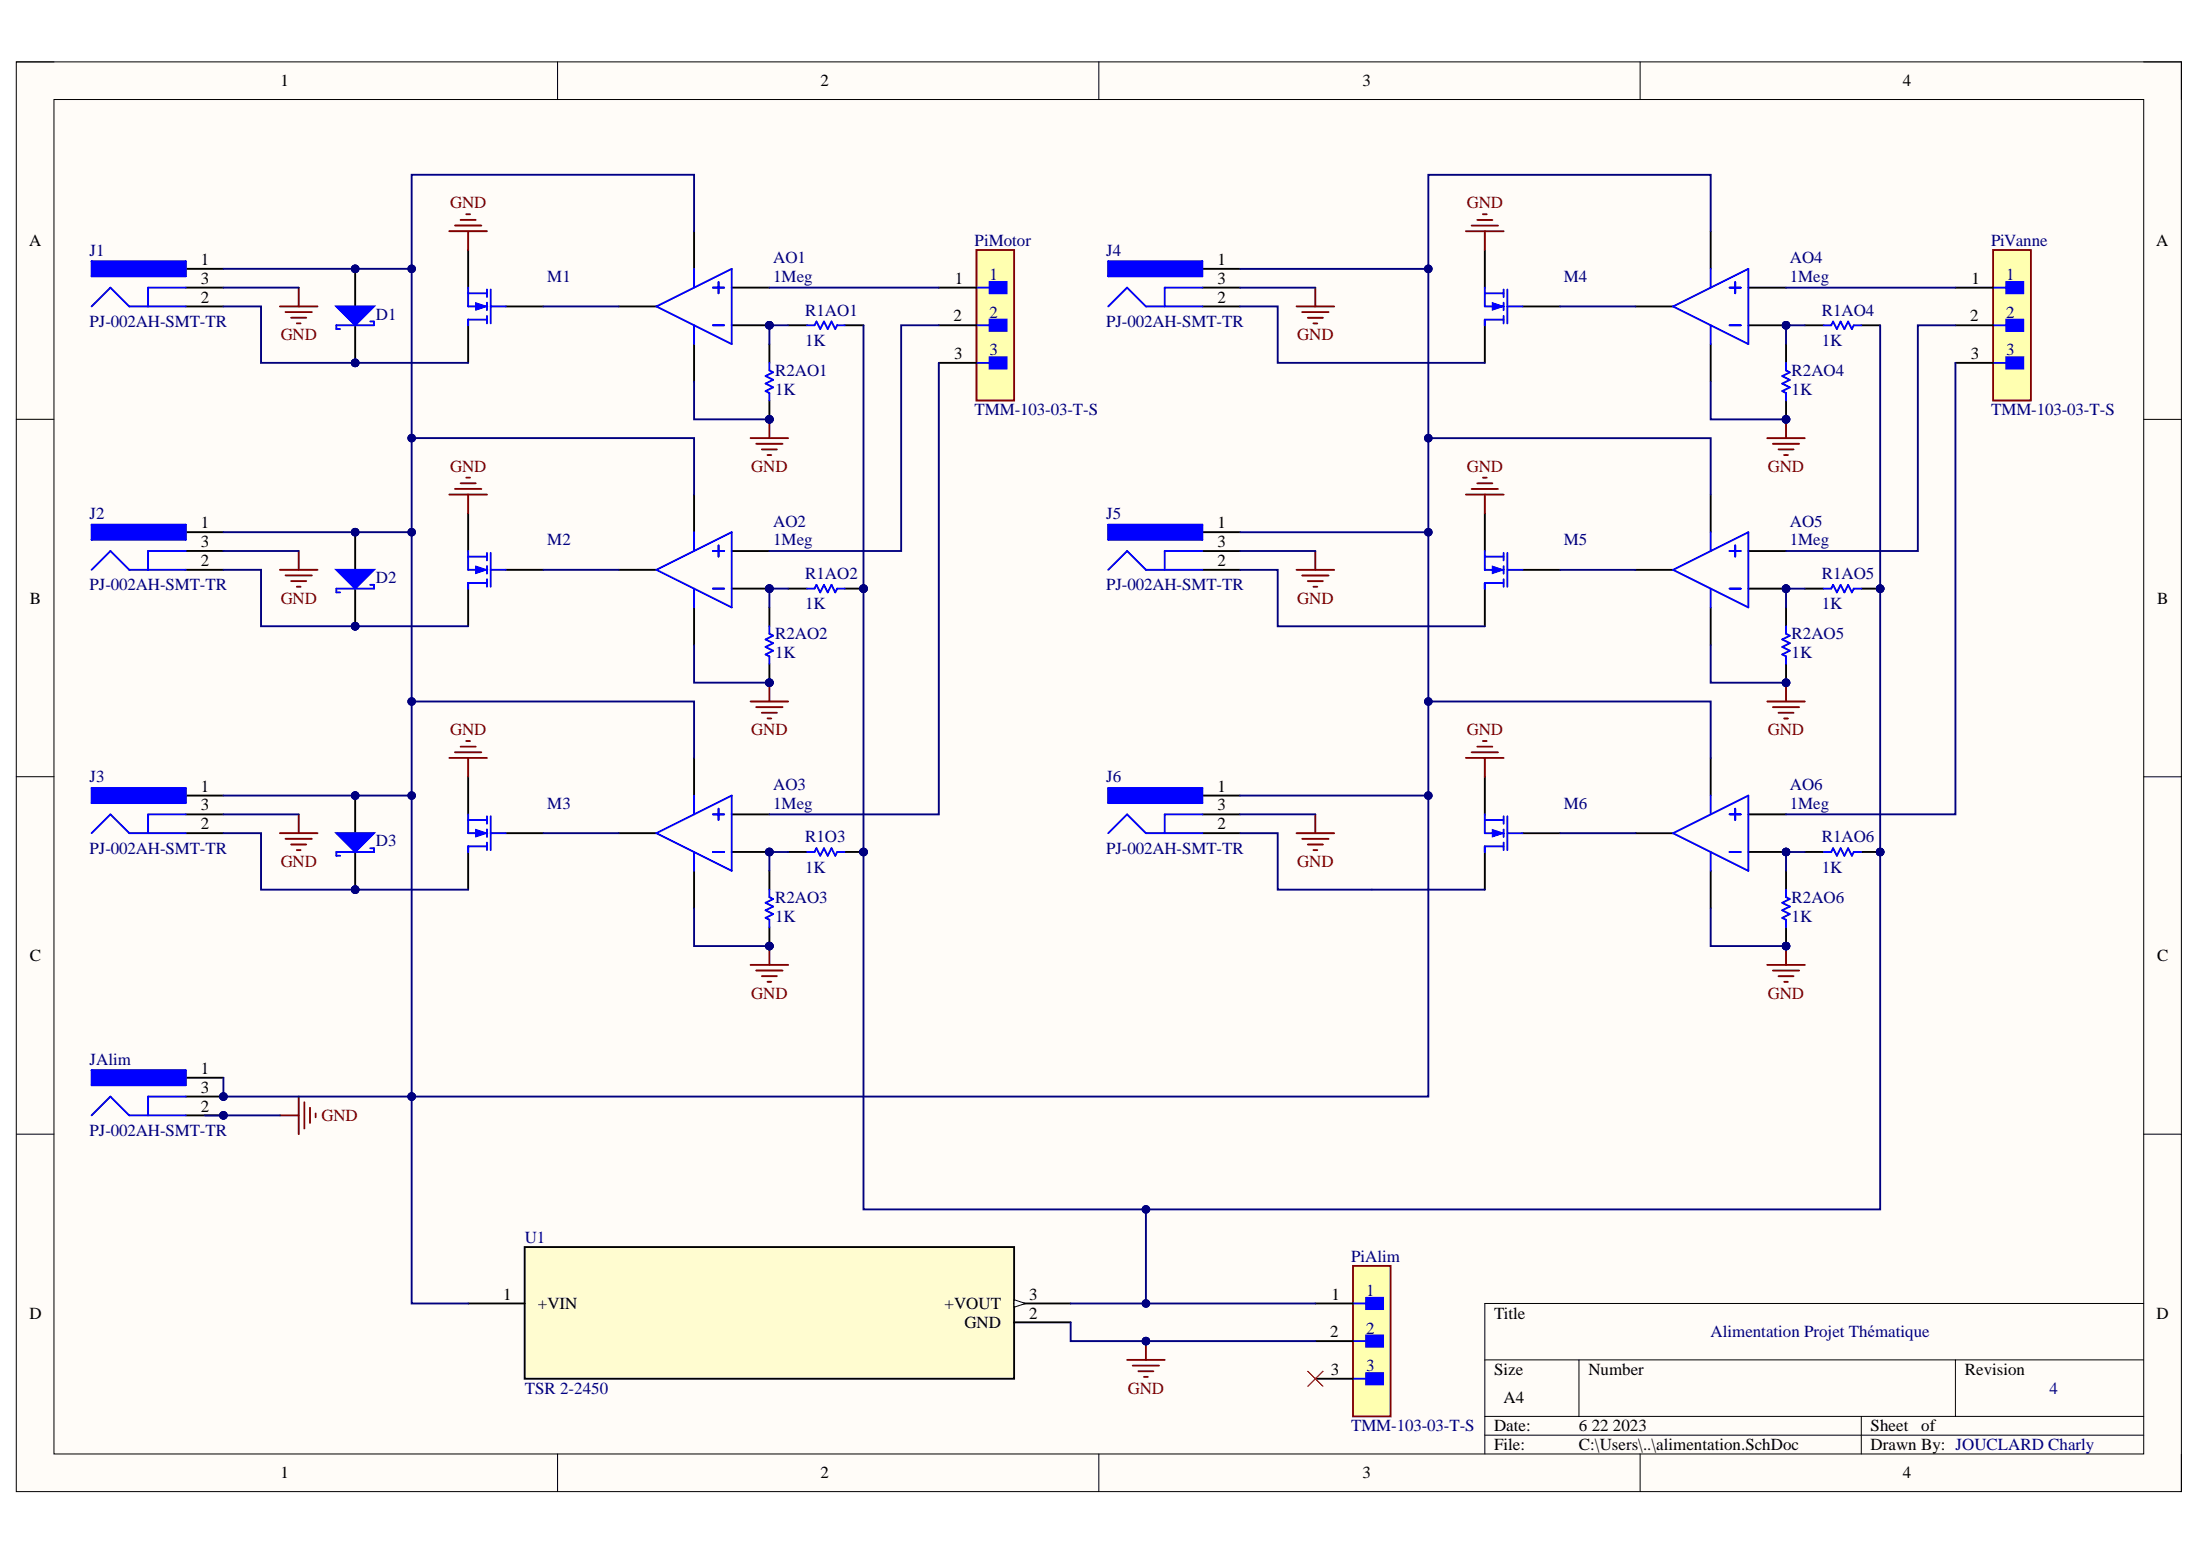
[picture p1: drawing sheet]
# Altium schematic sheet alimentation.SchDoc: Alimentation
size A4; Date: 26.04.2023; Revision: 1; SheetNumber: 1; SheetTotal: 1

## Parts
AO1  GAIN: 1Meg  (hidden comment: Ideal Operational Amplifier)
AO2  GAIN: 1Meg  (hidden comment: Ideal Operational Amplifier)
AO3  GAIN: 1Meg  (hidden comment: Ideal Operational Amplifier)
AO4  GAIN: 1Meg  (hidden comment: Ideal Operational Amplifier)
AO5  GAIN: 1Meg  (hidden comment: Ideal Operational Amplifier)
AO6  GAIN: 1Meg  (hidden comment: Ideal Operational Amplifier)
D1  Shottky Diode  (value not drawn)
D2  Shottky Diode  (value not drawn)
D3  Shottky Diode  (value not drawn)
J1  PJ-002AH-SMT-TR  [CUI-PJ-002AH-4_V]
J2  PJ-002AH-SMT-TR  [CUI-PJ-002AH-4_V]
J3  PJ-002AH-SMT-TR  [CUI-PJ-002AH-4_V]
J4  PJ-002AH-SMT-TR  [CUI-PJ-002AH-4_V]
J5  PJ-002AH-SMT-TR  [CUI-PJ-002AH-4_V]
J6  PJ-002AH-SMT-TR  [CUI-PJ-002AH-4_V]
JAlim  PJ-002AH-SMT-TR  [CUI-PJ-002AH-4_V]
M1  N-chanel Power MOSFET VDMOS Model  (value not drawn)
M2  N-chanel Power MOSFET VDMOS Model  (value not drawn)
M3  N-chanel Power MOSFET VDMOS Model  (value not drawn)
M4  N-chanel Power MOSFET VDMOS Model  (value not drawn)
M5  N-chanel Power MOSFET VDMOS Model  (value not drawn)
M6  N-chanel Power MOSFET VDMOS Model  (value not drawn)
PiAlim  TMM-103-03-T-S  [FP-TMM-103-03-T-S-MFG]
PiMotor  TMM-103-03-T-S  [FP-TMM-103-03-T-S-MFG]
PiVanne  TMM-103-03-T-S  [FP-TMM-103-03-T-S-MFG]
R1AO1  value 1K  (hidden comment: Resistor)
R1AO2  value 1K  (hidden comment: Resistor)
R1AO4  value 1K  (hidden comment: Resistor)
R1AO5  value 1K  (hidden comment: Resistor)
R1AO6  value 1K  (hidden comment: Resistor)
R1O3  value 1K  (hidden comment: Resistor)
R2AO1  value 1K  (hidden comment: Resistor)
R2AO2  value 1K  (hidden comment: Resistor)
R2AO3  value 1K  (hidden comment: Resistor)
R2AO4  value 1K  (hidden comment: Resistor)
R2AO5  value 1K  (hidden comment: Resistor)
R2AO6  value 1K  (hidden comment: Resistor)
U1  TSR 2-2450  [TSR 2-2450_TRP]

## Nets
GND: AO1.4(V+) AO2.4(V+) AO3.4(V+) AO4.4(V+) AO5.4(V+) AO6.4(V+) J1.3 J2.3 J3.3 J4.3 J5.3 J6.3 JAlim.2 M1.3(S) M2.3(S) M3.3(S) M4.3(S) M5.3(S) M6.3(S) PiAlim.2 R2AO1.1 R2AO2.1 R2AO3.1 R2AO4.1 R2AO5.1 R2AO6.1 U1.2(GND)
NetAO1_1: AO1.1(IN-) R1AO1.1 R2AO1.2
NetAO1_2: AO1.2(IN+) PiMotor.1
NetAO1_3: AO1.3(OUT) M1.2(G)
NetAO1_5: AO1.5(V-) AO2.5(V-) AO3.5(V-) AO4.5(V-) AO5.5(V-) AO6.5(V-) D1.1(A) D2.1(A) D3.1(A) J1.1 J2.1 J3.1 J4.1 J5.1 J6.1 JAlim.1 JAlim.3 U1.1(+VIN)
NetAO2_1: AO2.1(IN-) R1AO2.1 R2AO2.2
NetAO2_2: AO2.2(IN+) PiMotor.2
NetAO2_3: AO2.3(OUT) M2.2(G)
NetAO3_1: AO3.1(IN-) R1O3.1 R2AO3.2
NetAO3_2: AO3.2(IN+) PiMotor.3
NetAO3_3: AO3.3(OUT) M3.2(G)
NetAO4_1: AO4.1(IN-) R1AO4.1 R2AO4.2
NetAO4_2: AO4.2(IN+) PiVanne.1
NetAO4_3: AO4.3(OUT) M4.2(G)
NetAO5_1: AO5.1(IN-) R1AO5.1 R2AO5.2
NetAO5_2: AO5.2(IN+) PiVanne.2
NetAO5_3: AO5.3(OUT) M5.2(G)
NetAO6_1: AO6.1(IN-) R1AO6.1 R2AO6.2
NetAO6_2: AO6.2(IN+) PiVanne.3
NetAO6_3: AO6.3(OUT) M6.2(G)
NetD1_2: D1.2(K) J1.2 M1.1(D)
NetD2_2: D2.2(K) J2.2 M2.1(D)
NetD3_2: D3.2(K) J3.2 M3.1(D)
NetJ4_2: J4.2 M4.1(D)
NetJ5_2: J5.2 M5.1(D)
NetJ6_2: J6.2 M6.1(D)
NetPiAlim_1: PiAlim.1 R1AO1.2 R1AO2.2 R1AO4.2 R1AO5.2 R1AO6.2 R1O3.2 U1.3(+VOUT)

Not connected (* = marked no-connect by the designer): PiAlim 3*

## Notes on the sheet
- Alimentation Projet Thématique
- 4
- JOUCLARD Charly
